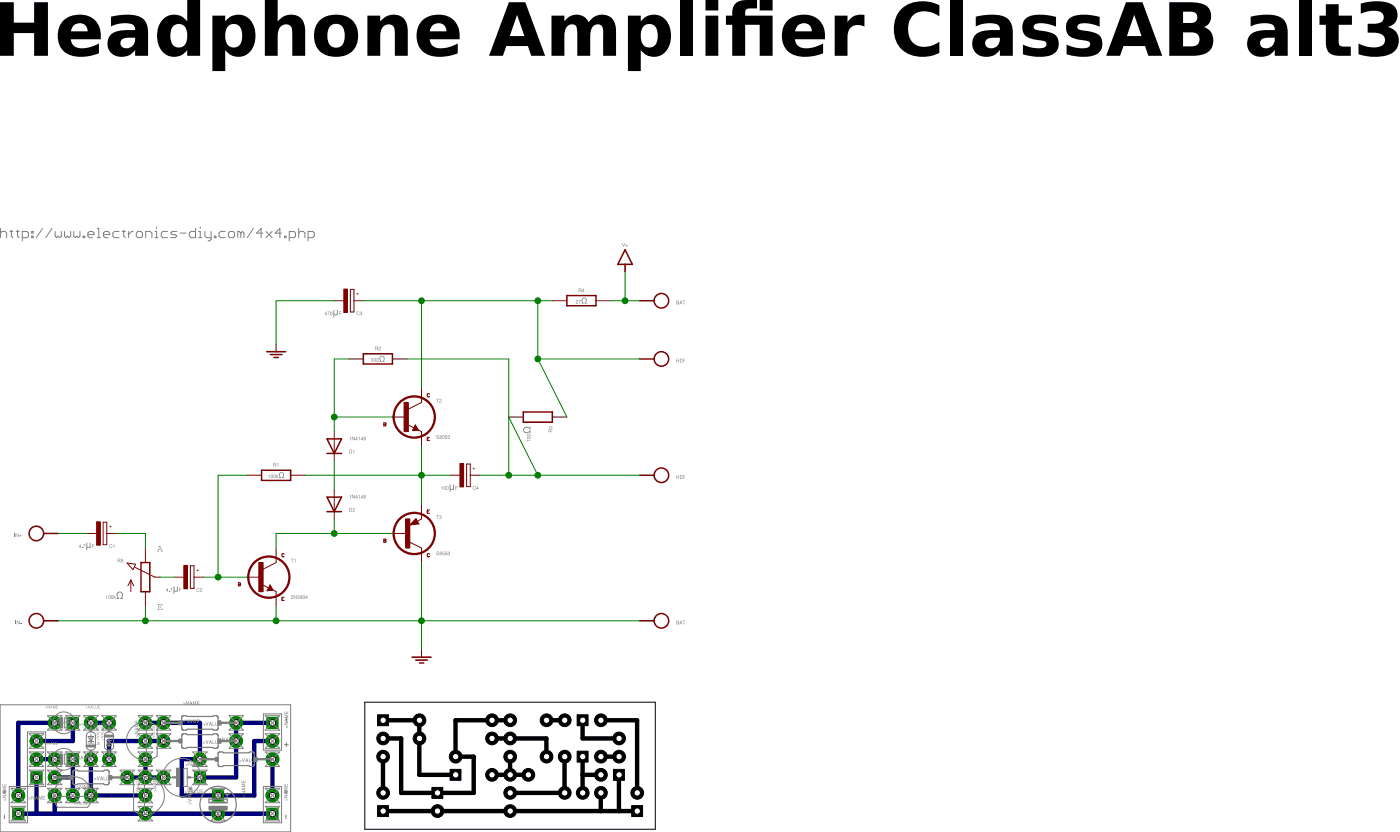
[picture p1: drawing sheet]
<?xml version="1.0" encoding="utf-8"?>
<!DOCTYPE eagle SYSTEM "eagle.dtd">
<eagle version="7.2.0">
<drawing>
<settings>
<setting alwaysvectorfont="no"/>
<setting verticaltext="up"/>
</settings>
<grid distance="0.05" unitdist="inch" unit="inch" style="lines" multiple="2" display="yes" altdistance="4" altunitdist="inch" altunit="inch"/>
<schematic xreflabel="%F%N/%S" xrefpart="/%S.%C%R">
<libraries>
<library name="t">
<symbols>
<symbol name="NPN">
<wire x1="2.54" y1="2.54" x2="0.0635" y2="1.30175" width="0.1524" layer="94"/>
<wire x1="1.4605" y1="-1.36525" x2="1.9685" y2="-2.25425" width="0.1524" layer="94"/>
<wire x1="1.9685" y1="-2.25425" x2="0.9525" y2="-2.38125" width="0.1524" layer="94"/>
<wire x1="0.9525" y1="-2.38125" x2="1.4605" y2="-1.36525" width="0.1524" layer="94"/>
<wire x1="2.54" y1="-2.54" x2="1.9685" y2="-2.25425" width="0.1524" layer="94"/>
<wire x1="1.9685" y1="-2.25425" x2="0.308" y2="-1.424" width="0.1524" layer="94"/>
<wire x1="1.2065" y1="-2.25425" x2="1.778" y2="-2.19075" width="0.3048" layer="94"/>
<wire x1="1.778" y1="-2.19075" x2="1.4605" y2="-1.61925" width="0.3048" layer="94"/>
<wire x1="1.4605" y1="-1.61925" x2="1.2065" y2="-2.12725" width="0.254" layer="94"/>
<wire x1="1.2065" y1="-2.12725" x2="1.5875" y2="-2.12725" width="0.254" layer="94"/>
<wire x1="1.5875" y1="-2.12725" x2="1.4605" y2="-1.87325" width="0.254" layer="94"/>
<text x="5.08" y="2.54" size="1.27" layer="95" ratio="10">&gt;NAME</text>
<text x="5.08" y="-2.54" size="1.27" layer="96" ratio="10" align="top-left">&gt;VALUE</text>
<rectangle x1="-0.508" y1="-2.54" x2="0.254" y2="2.54" layer="94"/>
<pin name="B" x="-2.54" y="0" visible="off" length="short" direction="pas" swaplevel="1"/>
<pin name="E" x="2.54" y="-5.08" visible="off" length="short" direction="pas" swaplevel="3" rot="R90"/>
<pin name="C" x="2.54" y="5.08" visible="off" length="short" direction="pas" swaplevel="2" rot="R270"/>
<circle x="1.27" y="0" radius="3.5921" width="0.381" layer="94"/>
<text x="3.81" y="-3.81" size="0.6096" layer="94" font="vector" align="center">E</text>
<text x="3.81" y="3.81" size="0.6096" layer="94" font="vector" align="center">C</text>
<text x="-3.81" y="-1.27" size="0.6096" layer="94" font="vector" align="center">B</text>
</symbol>
<symbol name="PNP">
<wire x1="2.0861" y1="1.6779" x2="1.5781" y2="2.5941" width="0.1524" layer="94"/>
<wire x1="1.5781" y1="2.5941" x2="0.5159" y2="1.478" width="0.1524" layer="94"/>
<wire x1="0.5159" y1="1.478" x2="2.0861" y2="1.6779" width="0.1524" layer="94"/>
<wire x1="2.54" y1="2.54" x2="1.808" y2="2.1239" width="0.1524" layer="94"/>
<wire x1="2.54" y1="-2.54" x2="0.508" y2="-1.524" width="0.1524" layer="94"/>
<wire x1="1.905" y1="1.778" x2="1.524" y2="2.413" width="0.254" layer="94"/>
<wire x1="1.524" y1="2.413" x2="0.762" y2="1.651" width="0.254" layer="94"/>
<wire x1="0.762" y1="1.651" x2="1.778" y2="1.778" width="0.254" layer="94"/>
<wire x1="1.778" y1="1.778" x2="1.524" y2="2.159" width="0.254" layer="94"/>
<wire x1="1.524" y1="2.159" x2="1.143" y2="1.905" width="0.254" layer="94"/>
<wire x1="1.143" y1="1.905" x2="1.524" y2="1.905" width="0.254" layer="94"/>
<text x="5.08" y="2.54" size="1.27" layer="95" ratio="10">&gt;NAME</text>
<text x="5.08" y="-2.54" size="1.27" layer="96" ratio="10" align="top-left">&gt;VALUE</text>
<rectangle x1="-0.254" y1="-2.54" x2="0.508" y2="2.54" layer="94"/>
<pin name="B" x="-2.54" y="0" visible="off" length="short" direction="pas"/>
<pin name="E" x="2.54" y="5.08" visible="off" length="short" direction="pas" rot="R270"/>
<pin name="C" x="2.54" y="-5.08" visible="off" length="short" direction="pas" rot="R90"/>
<circle x="1.27" y="0" radius="3.5921" width="0.381" layer="94"/>
<text x="3.81" y="-3.81" size="0.6096" layer="94" font="vector" align="center">C</text>
<text x="3.81" y="3.81" size="0.6096" layer="94" font="vector" align="center">E</text>
<text x="-3.81" y="-1.27" size="0.6096" layer="94" font="vector" align="center">B</text>
</symbol>
</symbols>
<devicesets>
<deviceset name="S8050" prefix="T">
<gates>
<gate name="G$1" symbol="NPN" x="-2.54" y="0"/>
</gates>
<devices>
<device name="" package="TO92">
<connects>
<connect gate="G$1" pin="B" pad="2"/>
<connect gate="G$1" pin="C" pad="3"/>
<connect gate="G$1" pin="E" pad="1"/>
</connects>
<technologies>
<technology name=""/>
</technologies>
</device>
<device name="-TO92" package="TO92-EBC">
<connects>
<connect gate="G$1" pin="B" pad="B"/>
<connect gate="G$1" pin="C" pad="C"/>
<connect gate="G$1" pin="E" pad="E"/>
</connects>
<technologies>
<technology name=""/>
</technologies>
</device>
</devices>
</deviceset>
<deviceset name="2N3904" prefix="T">
<gates>
<gate name="1" symbol="NPN" x="-2.54" y="0"/>
</gates>
<devices>
<device name="" package="TO92">
<connects>
<connect gate="1" pin="B" pad="2"/>
<connect gate="1" pin="C" pad="3"/>
<connect gate="1" pin="E" pad="1"/>
</connects>
<technologies>
<technology name=""/>
</technologies>
</device>
<device name="EBC" package="TO92-EBC">
<connects>
<connect gate="1" pin="B" pad="B"/>
<connect gate="1" pin="C" pad="C"/>
<connect gate="1" pin="E" pad="E"/>
</connects>
<technologies>
<technology name=""/>
</technologies>
</device>
</devices>
</deviceset>
<deviceset name="S8550" prefix="T" uservalue="yes">
<gates>
<gate name="G$1" symbol="PNP" x="-2.54" y="0"/>
</gates>
<devices>
<device name="" package="TO92">
<connects>
<connect gate="G$1" pin="B" pad="2"/>
<connect gate="G$1" pin="C" pad="3"/>
<connect gate="G$1" pin="E" pad="1"/>
</connects>
<technologies>
<technology name=""/>
</technologies>
</device>
<device name="-TO92" package="TO92-EBC">
<connects>
<connect gate="G$1" pin="B" pad="B"/>
<connect gate="G$1" pin="C" pad="C"/>
<connect gate="G$1" pin="E" pad="E"/>
</connects>
<technologies>
<technology name=""/>
</technologies>
</device>
</devices>
</deviceset>
</devicesets>
</library>
<library name="d">
<symbols>
<symbol name="D">
<pin name="A" x="0" y="-2.54" visible="off" length="short" direction="pas" rot="R90"/>
<pin name="C" x="0" y="2.54" visible="off" length="short" direction="pas" rot="R270"/>
<text x="-2.54" y="0" size="1.27" layer="95" align="bottom-right">&gt;NAME</text>
<text x="-2.54" y="-2.286" size="1.27" layer="96" align="bottom-right">&gt;VALUE</text>
<wire x1="1.27" y1="-1.27" x2="0" y2="1.27" width="0.254" layer="94"/>
<wire x1="0" y1="1.27" x2="-1.27" y2="-1.27" width="0.254" layer="94"/>
<wire x1="-1.27" y1="1.27" x2="0" y2="1.27" width="0.254" layer="94"/>
<wire x1="-1.27" y1="-1.27" x2="1.27" y2="-1.27" width="0.254" layer="94"/>
<wire x1="0" y1="1.27" x2="1.27" y2="1.27" width="0.254" layer="94"/>
</symbol>
</symbols>
<devicesets>
<deviceset name="DIODE" prefix="D" uservalue="yes">
<gates>
<gate name="1" symbol="D" x="0" y="0"/>
</gates>
<devices>
<device name="35-7" package="DO35-7">
<connects>
<connect gate="1" pin="A" pad="A"/>
<connect gate="1" pin="C" pad="C"/>
</connects>
<technologies>
<technology name=""/>
</technologies>
</device>
<device name="35-10" package="DO35-10">
<connects>
<connect gate="1" pin="A" pad="A"/>
<connect gate="1" pin="C" pad="C"/>
</connects>
<technologies>
<technology name=""/>
</technologies>
</device>
<device name="35-2.54" package="DO35-2_54">
<connects>
<connect gate="1" pin="A" pad="A"/>
<connect gate="1" pin="C" pad="C"/>
</connects>
<technologies>
<technology name=""/>
</technologies>
</device>
<device name="35-2.54A" package="DO35-2_54A">
<connects>
<connect gate="1" pin="A" pad="A"/>
<connect gate="1" pin="C" pad="C"/>
</connects>
<technologies>
<technology name=""/>
</technologies>
</device>
<device name="34-12" package="DO34-12">
<connects>
<connect gate="1" pin="A" pad="A"/>
<connect gate="1" pin="C" pad="C"/>
</connects>
<technologies>
<technology name=""/>
</technologies>
</device>
<device name="34-5" package="DO34-5">
<connects>
<connect gate="1" pin="A" pad="A"/>
<connect gate="1" pin="C" pad="C"/>
</connects>
<technologies>
<technology name=""/>
</technologies>
</device>
<device name="34-7" package="DO34-7">
<connects>
<connect gate="1" pin="A" pad="A"/>
<connect gate="1" pin="C" pad="C"/>
</connects>
<technologies>
<technology name=""/>
</technologies>
</device>
<device name="34-2,5" package="DO34-2,5">
<connects>
<connect gate="1" pin="A" pad="A"/>
<connect gate="1" pin="C" pad="C"/>
</connects>
<technologies>
<technology name=""/>
</technologies>
</device>
<device name="34-2,5-A" package="DO34-2,5-A">
<connects>
<connect gate="1" pin="A" pad="A"/>
<connect gate="1" pin="C" pad="C"/>
</connects>
<technologies>
<technology name=""/>
</technologies>
</device>
<device name="34-10" package="DO34-10">
<connects>
<connect gate="1" pin="A" pad="A"/>
<connect gate="1" pin="C" pad="C"/>
</connects>
<technologies>
<technology name=""/>
</technologies>
</device>
<device name="34-7V" package="DO34-7V">
<connects>
<connect gate="1" pin="A" pad="A"/>
<connect gate="1" pin="C" pad="C"/>
</connects>
<technologies>
<technology name=""/>
</technologies>
</device>
<device name="34-5V" package="DO34-5V">
<connects>
<connect gate="1" pin="A" pad="A"/>
<connect gate="1" pin="C" pad="C"/>
</connects>
<technologies>
<technology name=""/>
</technologies>
</device>
<device name="34-10V" package="DO34-10V">
<connects>
<connect gate="1" pin="A" pad="A"/>
<connect gate="1" pin="C" pad="C"/>
</connects>
<technologies>
<technology name=""/>
</technologies>
</device>
<device name="34-12V" package="DO34-12V">
<connects>
<connect gate="1" pin="A" pad="A"/>
<connect gate="1" pin="C" pad="C"/>
</connects>
<technologies>
<technology name=""/>
</technologies>
</device>
<device name="OA79" package="OA79-18">
<connects>
<connect gate="1" pin="A" pad="A"/>
<connect gate="1" pin="C" pad="C"/>
</connects>
<technologies>
<technology name=""/>
</technologies>
</device>
<device name="-7-10" package="DO7-10">
<connects>
<connect gate="1" pin="A" pad="A"/>
<connect gate="1" pin="C" pad="C"/>
</connects>
<technologies>
<technology name=""/>
</technologies>
</device>
<device name="-7-7" package="DO7-7">
<connects>
<connect gate="1" pin="A" pad="A"/>
<connect gate="1" pin="C" pad="C"/>
</connects>
<technologies>
<technology name=""/>
</technologies>
</device>
<device name="-7-5" package="DO7-5">
<connects>
<connect gate="1" pin="A" pad="A"/>
<connect gate="1" pin="C" pad="C"/>
</connects>
<technologies>
<technology name=""/>
</technologies>
</device>
<device name="-34-18" package="DO34-18">
<connects>
<connect gate="1" pin="A" pad="A"/>
<connect gate="1" pin="C" pad="C"/>
</connects>
<technologies>
<technology name=""/>
</technologies>
</device>
<device name="34-20" package="DO34-15">
<connects>
<connect gate="1" pin="A" pad="A"/>
<connect gate="1" pin="C" pad="C"/>
</connects>
<technologies>
<technology name=""/>
</technologies>
</device>
<device name="" package="D-2X5-10">
<technologies>
<technology name=""/>
</technologies>
</device>
<device name="34-5-V" package="DO34-5-V">
<connects>
<connect gate="1" pin="A" pad="A"/>
<connect gate="1" pin="C" pad="C"/>
</connects>
<technologies>
<technology name=""/>
</technologies>
</device>
</devices>
</deviceset>
</devicesets>
</library>
<library name="r">
<symbols>
<symbol name="R-H">
<text x="0" y="1.4986" size="1.27" layer="95" align="bottom-center">&gt;NAME</text>
<pin name="2" x="5.08" y="0" visible="off" length="short" direction="pas" swaplevel="1" rot="R180"/>
<pin name="1" x="-5.08" y="0" visible="off" length="short" direction="pas" swaplevel="1"/>
<wire x1="-2.54" y1="-0.889" x2="2.54" y2="-0.889" width="0.254" layer="94"/>
<wire x1="2.54" y1="0.889" x2="-2.54" y2="0.889" width="0.254" layer="94"/>
<wire x1="2.54" y1="-0.889" x2="2.54" y2="0.889" width="0.254" layer="94"/>
<wire x1="-2.54" y1="-0.889" x2="-2.54" y2="0.889" width="0.254" layer="94"/>
<text x="0" y="0" size="1.016" layer="96" rot="R180" align="center">&gt;VALUE</text>
</symbol>
<symbol name="R">
<pin name="2" x="0" y="5.08" visible="off" length="short" direction="pas" swaplevel="1" rot="R270"/>
<pin name="1" x="0" y="-5.08" visible="off" length="short" direction="pas" swaplevel="1" rot="R90"/>
<wire x1="0.889" y1="-2.54" x2="0.889" y2="2.54" width="0.254" layer="94"/>
<wire x1="-0.889" y1="2.54" x2="-0.889" y2="-2.54" width="0.254" layer="94"/>
<wire x1="0.889" y1="2.54" x2="-0.889" y2="2.54" width="0.254" layer="94"/>
<wire x1="0.889" y1="-2.54" x2="-0.889" y2="-2.54" width="0.254" layer="94"/>
<text x="-1.5875" y="1.27" size="1.27" layer="95" align="bottom-right">&gt;NAME</text>
<text x="-1.5875" y="-1.27" size="1.27" layer="96" align="top-right">&gt;VALUE</text>
</symbol>
<symbol name="POT">
<wire x1="-0.762" y1="2.54" x2="-0.762" y2="-2.54" width="0.254" layer="94"/>
<wire x1="0.762" y1="-2.54" x2="0.762" y2="2.54" width="0.254" layer="94"/>
<wire x1="2.54" y1="0" x2="1.651" y2="0" width="0.1524" layer="94"/>
<wire x1="0.762" y1="2.54" x2="-0.762" y2="2.54" width="0.254" layer="94"/>
<wire x1="-0.762" y1="-2.54" x2="0.762" y2="-2.54" width="0.254" layer="94"/>
<wire x1="-2.54" y1="-2.54" x2="-2.54" y2="-0.508" width="0.1524" layer="94"/>
<wire x1="-2.54" y1="-0.508" x2="-3.048" y2="-1.524" width="0.1524" layer="94"/>
<wire x1="-2.54" y1="-0.508" x2="-2.032" y2="-1.524" width="0.1524" layer="94"/>
<text x="-3.81" y="2.54" size="1.27" layer="95" align="bottom-right">&gt;NAME</text>
<text x="-3.81" y="-2.54" size="1.27" layer="96" align="top-right">&gt;VALUE</text>
<pin name="A" x="0" y="-5.08" visible="off" length="short" direction="pas" swaplevel="1" rot="R90"/>
<pin name="E" x="0" y="5.08" visible="off" length="short" direction="pas" swaplevel="1" rot="R270"/>
<pin name="S" x="2.54" y="0" visible="off" length="point" direction="pas" rot="R180"/>
<wire x1="1.651" y1="0" x2="-1.8796" y2="1.7526" width="0.1524" layer="94"/>
<wire x1="-2.1597" y1="1.2939" x2="-3.1989" y2="2.4495" width="0.1524" layer="94"/>
<wire x1="-3.1989" y1="2.4495" x2="-1.7018" y2="2.2352" width="0.1524" layer="94"/>
<wire x1="-2.1597" y1="1.2939" x2="-1.7018" y2="2.2352" width="0.1524" layer="94"/>
<text x="2.54" y="5.08" size="1.27" layer="97" font="fixed" align="center">A</text>
<text x="2.54" y="-5.08" size="1.27" layer="97" font="fixed" align="center">E</text>
</symbol>
</symbols>
<devicesets>
<deviceset name="R-H" prefix="R" uservalue="yes">
<gates>
<gate name="1" symbol="R-H" x="0" y="0"/>
</gates>
<devices>
<device name="0202/10" package="0202/10">
<connects>
<connect gate="1" pin="1" pad="1"/>
<connect gate="1" pin="2" pad="2"/>
</connects>
<technologies>
<technology name=""/>
</technologies>
</device>
<device name="0202/10-V" package="0202/10-V">
<connects>
<connect gate="1" pin="1" pad="1"/>
<connect gate="1" pin="2" pad="2"/>
</connects>
<technologies>
<technology name=""/>
</technologies>
</device>
<device name="0202/12" package="0202/12">
<connects>
<connect gate="1" pin="1" pad="1"/>
<connect gate="1" pin="2" pad="2"/>
</connects>
<technologies>
<technology name=""/>
</technologies>
</device>
<device name="0202/15" package="0202/15">
<connects>
<connect gate="1" pin="1" pad="1"/>
<connect gate="1" pin="2" pad="2"/>
</connects>
<technologies>
<technology name=""/>
</technologies>
</device>
<device name="0204/10" package="0204/10">
<connects>
<connect gate="1" pin="1" pad="1"/>
<connect gate="1" pin="2" pad="2"/>
</connects>
<technologies>
<technology name=""/>
</technologies>
</device>
<device name="0204/10-V" package="0204/10-V">
<connects>
<connect gate="1" pin="1" pad="1"/>
<connect gate="1" pin="2" pad="2"/>
</connects>
<technologies>
<technology name=""/>
</technologies>
</device>
<device name="0204/7" package="0204/7">
<connects>
<connect gate="1" pin="1" pad="1"/>
<connect gate="1" pin="2" pad="2"/>
</connects>
<technologies>
<technology name=""/>
</technologies>
</device>
<device name="0204/7-V" package="0204/7-V">
<connects>
<connect gate="1" pin="1" pad="1"/>
<connect gate="1" pin="2" pad="2"/>
</connects>
<technologies>
<technology name=""/>
</technologies>
</device>
<device name="0202/7-V" package="0202/7-V">
<connects>
<connect gate="1" pin="1" pad="1"/>
<connect gate="1" pin="2" pad="2"/>
</connects>
<technologies>
<technology name=""/>
</technologies>
</device>
<device name="0202/5" package="0202/5">
<connects>
<connect gate="1" pin="1" pad="1"/>
<connect gate="1" pin="2" pad="2"/>
</connects>
<technologies>
<technology name=""/>
</technologies>
</device>
<device name="0202/5-V" package="0202/5-V">
<connects>
<connect gate="1" pin="1" pad="1"/>
<connect gate="1" pin="2" pad="2"/>
</connects>
<technologies>
<technology name=""/>
</technologies>
</device>
<device name="0202/7" package="0202/7">
<connects>
<connect gate="1" pin="1" pad="1"/>
<connect gate="1" pin="2" pad="2"/>
</connects>
<technologies>
<technology name=""/>
</technologies>
</device>
<device name="0204/12" package="0204/12">
<connects>
<connect gate="1" pin="1" pad="1"/>
<connect gate="1" pin="2" pad="2"/>
</connects>
<technologies>
<technology name=""/>
</technologies>
</device>
<device name="0204/12-V" package="0204/12-V">
<connects>
<connect gate="1" pin="1" pad="1"/>
<connect gate="1" pin="2" pad="2"/>
</connects>
<technologies>
<technology name=""/>
</technologies>
</device>
<device name="0204/15" package="0204/15">
<connects>
<connect gate="1" pin="1" pad="1"/>
<connect gate="1" pin="2" pad="2"/>
</connects>
<technologies>
<technology name=""/>
</technologies>
</device>
<device name="0204/15-V" package="0204/15-V">
<connects>
<connect gate="1" pin="1" pad="1"/>
<connect gate="1" pin="2" pad="2"/>
</connects>
<technologies>
<technology name=""/>
</technologies>
</device>
<device name="0204/2V" package="0204/2V">
<connects>
<connect gate="1" pin="1" pad="1"/>
<connect gate="1" pin="2" pad="2"/>
</connects>
<technologies>
<technology name=""/>
</technologies>
</device>
<device name="0204/2" package="0204/2">
<connects>
<connect gate="1" pin="1" pad="1"/>
<connect gate="1" pin="2" pad="2"/>
</connects>
<technologies>
<technology name=""/>
</technologies>
</device>
<device name="0204V" package="0204V">
<connects>
<connect gate="1" pin="1" pad="1"/>
<connect gate="1" pin="2" pad="2"/>
</connects>
<technologies>
<technology name=""/>
</technologies>
</device>
<device name="0202/2" package="0202/2">
<connects>
<connect gate="1" pin="1" pad="1"/>
<connect gate="1" pin="2" pad="2"/>
</connects>
<technologies>
<technology name=""/>
</technologies>
</device>
<device name="0202/2V" package="0202/2V">
<connects>
<connect gate="1" pin="1" pad="1"/>
<connect gate="1" pin="2" pad="2"/>
</connects>
<technologies>
<technology name=""/>
</technologies>
</device>
<device name="0204/2.54" package="0204/2.54">
<connects>
<connect gate="1" pin="1" pad="1"/>
<connect gate="1" pin="2" pad="2"/>
</connects>
<technologies>
<technology name=""/>
</technologies>
</device>
</devices>
</deviceset>
<deviceset name="R" prefix="R" uservalue="yes">
<gates>
<gate name="1" symbol="R" x="0" y="0"/>
</gates>
<devices>
<device name="0204/5" package="0204/5">
<connects>
<connect gate="1" pin="1" pad="2"/>
<connect gate="1" pin="2" pad="1"/>
</connects>
<technologies>
<technology name=""/>
</technologies>
</device>
<device name="0204/7" package="0204/7">
<connects>
<connect gate="1" pin="1" pad="2"/>
<connect gate="1" pin="2" pad="1"/>
</connects>
<technologies>
<technology name=""/>
</technologies>
</device>
<device name="0204V" package="0204V">
<connects>
<connect gate="1" pin="1" pad="2"/>
<connect gate="1" pin="2" pad="1"/>
</connects>
<technologies>
<technology name=""/>
</technologies>
</device>
<device name="0207/10" package="0207/10">
<connects>
<connect gate="1" pin="1" pad="2"/>
<connect gate="1" pin="2" pad="1"/>
</connects>
<technologies>
<technology name=""/>
</technologies>
</device>
<device name="0207/12" package="0207/12">
<connects>
<connect gate="1" pin="1" pad="2"/>
<connect gate="1" pin="2" pad="1"/>
</connects>
<technologies>
<technology name=""/>
</technologies>
</device>
<device name="0207/15" package="0207/15">
<connects>
<connect gate="1" pin="1" pad="2"/>
<connect gate="1" pin="2" pad="1"/>
</connects>
<technologies>
<technology name=""/>
</technologies>
</device>
<device name="0207/2V" package="0207/2V">
<connects>
<connect gate="1" pin="1" pad="2"/>
<connect gate="1" pin="2" pad="1"/>
</connects>
<technologies>
<technology name=""/>
</technologies>
</device>
<device name="0207/5V" package="0207/5V">
<connects>
<connect gate="1" pin="1" pad="2"/>
<connect gate="1" pin="2" pad="1"/>
</connects>
<technologies>
<technology name=""/>
</technologies>
</device>
<device name="0207/7" package="0207/7">
<connects>
<connect gate="1" pin="1" pad="2"/>
<connect gate="1" pin="2" pad="1"/>
</connects>
<technologies>
<technology name=""/>
</technologies>
</device>
<device name="0204/10" package="0204/10">
<connects>
<connect gate="1" pin="1" pad="2"/>
<connect gate="1" pin="2" pad="1"/>
</connects>
<technologies>
<technology name=""/>
</technologies>
</device>
<device name="0204/12" package="0204/12">
<connects>
<connect gate="1" pin="1" pad="2"/>
<connect gate="1" pin="2" pad="1"/>
</connects>
<technologies>
<technology name=""/>
</technologies>
</device>
<device name="0204/15" package="0204/15">
<connects>
<connect gate="1" pin="1" pad="2"/>
<connect gate="1" pin="2" pad="1"/>
</connects>
<technologies>
<technology name=""/>
</technologies>
</device>
<device name="0204/2V" package="0204/2V">
<connects>
<connect gate="1" pin="1" pad="2"/>
<connect gate="1" pin="2" pad="1"/>
</connects>
<technologies>
<technology name=""/>
</technologies>
</device>
<device name="0202/2V" package="0202/2V">
<connects>
<connect gate="1" pin="1" pad="2"/>
<connect gate="1" pin="2" pad="1"/>
</connects>
<technologies>
<technology name=""/>
</technologies>
</device>
<device name="0202/5" package="0202/5">
<connects>
<connect gate="1" pin="1" pad="2"/>
<connect gate="1" pin="2" pad="1"/>
</connects>
<technologies>
<technology name=""/>
</technologies>
</device>
<device name="0202/7" package="0202/7">
<connects>
<connect gate="1" pin="1" pad="2"/>
<connect gate="1" pin="2" pad="1"/>
</connects>
<technologies>
<technology name=""/>
</technologies>
</device>
<device name="0202/10" package="0202/10">
<connects>
<connect gate="1" pin="1" pad="2"/>
<connect gate="1" pin="2" pad="1"/>
</connects>
<technologies>
<technology name=""/>
</technologies>
</device>
<device name="0202V" package="0202V">
<connects>
<connect gate="1" pin="1" pad="2"/>
<connect gate="1" pin="2" pad="1"/>
</connects>
<technologies>
<technology name=""/>
</technologies>
</device>
<device name="0202/12" package="0202/12">
<connects>
<connect gate="1" pin="1" pad="2"/>
<connect gate="1" pin="2" pad="1"/>
</connects>
<technologies>
<technology name=""/>
</technologies>
</device>
<device name="0202/15" package="0202/15">
<connects>
<connect gate="1" pin="1" pad="2"/>
<connect gate="1" pin="2" pad="1"/>
</connects>
<technologies>
<technology name=""/>
</technologies>
</device>
<device name="0202/7-V" package="0202/7-V">
<connects>
<connect gate="1" pin="1" pad="2"/>
<connect gate="1" pin="2" pad="1"/>
</connects>
<technologies>
<technology name=""/>
</technologies>
</device>
<device name="0202/5-V" package="0202/5-V">
<connects>
<connect gate="1" pin="1" pad="2"/>
<connect gate="1" pin="2" pad="1"/>
</connects>
<technologies>
<technology name=""/>
</technologies>
</device>
<device name="0202/10-V" package="0202/10-V">
<connects>
<connect gate="1" pin="1" pad="2"/>
<connect gate="1" pin="2" pad="1"/>
</connects>
<technologies>
<technology name=""/>
</technologies>
</device>
<device name="0204/7-V" package="0204/7-V">
<connects>
<connect gate="1" pin="1" pad="2"/>
<connect gate="1" pin="2" pad="1"/>
</connects>
<technologies>
<technology name=""/>
</technologies>
</device>
<device name="0204/10-V" package="0204/10-V">
<connects>
<connect gate="1" pin="1" pad="2"/>
<connect gate="1" pin="2" pad="1"/>
</connects>
<technologies>
<technology name=""/>
</technologies>
</device>
<device name="0204/12-V" package="0204/12-V">
<connects>
<connect gate="1" pin="1" pad="2"/>
<connect gate="1" pin="2" pad="1"/>
</connects>
<technologies>
<technology name=""/>
</technologies>
</device>
<device name="0204/15-V" package="0204/15-V">
<connects>
<connect gate="1" pin="1" pad="2"/>
<connect gate="1" pin="2" pad="1"/>
</connects>
<technologies>
<technology name=""/>
</technologies>
</device>
<device name="0204/2" package="0204/2">
<connects>
<connect gate="1" pin="1" pad="2"/>
<connect gate="1" pin="2" pad="1"/>
</connects>
<technologies>
<technology name=""/>
</technologies>
</device>
<device name="0202/12-V" package="0202/12-V">
<connects>
<connect gate="1" pin="1" pad="2"/>
<connect gate="1" pin="2" pad="1"/>
</connects>
<technologies>
<technology name=""/>
</technologies>
</device>
<device name="0202/2" package="0202/2">
<connects>
<connect gate="1" pin="1" pad="2"/>
<connect gate="1" pin="2" pad="1"/>
</connects>
<technologies>
<technology name=""/>
</technologies>
</device>
<device name="0204/2.54" package="0204/2.54">
<connects>
<connect gate="1" pin="1" pad="2"/>
<connect gate="1" pin="2" pad="1"/>
</connects>
<technologies>
<technology name=""/>
</technologies>
</device>
</devices>
</deviceset>
<deviceset name="POT" prefix="R" uservalue="yes">
<gates>
<gate name="1" symbol="POT" x="0" y="0" addlevel="always" swaplevel="1"/>
</gates>
<devices>
<device name="" package="POT">
<connects>
<connect gate="1" pin="A" pad="A"/>
<connect gate="1" pin="E" pad="E"/>
<connect gate="1" pin="S" pad="S"/>
</connects>
<technologies>
<technology name=""/>
</technologies>
</device>
<device name="-V" package="POT-V">
<connects>
<connect gate="1" pin="A" pad="A"/>
<connect gate="1" pin="E" pad="E"/>
<connect gate="1" pin="S" pad="S"/>
</connects>
<technologies>
<technology name=""/>
</technologies>
</device>
<device name="-P5" package="POT-P5">
<connects>
<connect gate="1" pin="A" pad="A"/>
<connect gate="1" pin="E" pad="E"/>
<connect gate="1" pin="S" pad="S"/>
</connects>
<technologies>
<technology name=""/>
</technologies>
</device>
<device name="-3P" package="CONN-3P">
<connects>
<connect gate="1" pin="A" pad="1"/>
<connect gate="1" pin="E" pad="3"/>
<connect gate="1" pin="S" pad="2"/>
</connects>
<technologies>
<technology name=""/>
</technologies>
</device>
<device name="P5-2-5" package="POT-P5-2-5">
<connects>
<connect gate="1" pin="A" pad="A A1"/>
<connect gate="1" pin="E" pad="E E1"/>
<connect gate="1" pin="S" pad="S S1"/>
</connects>
<technologies>
<technology name=""/>
</technologies>
</device>
<device name="-3P-S1" package="CONN-3P">
<connects>
<connect gate="1" pin="A" pad="2"/>
<connect gate="1" pin="E" pad="3"/>
<connect gate="1" pin="S" pad="1"/>
</connects>
<technologies>
<technology name=""/>
</technologies>
</device>
<device name="-TRIM" package="TRIM-POT">
<connects>
<connect gate="1" pin="A" pad="A"/>
<connect gate="1" pin="E" pad="E"/>
<connect gate="1" pin="S" pad="S"/>
</connects>
<technologies>
<technology name=""/>
</technologies>
</device>
</devices>
</deviceset>
</devicesets>
</library>
<library name="c">
<symbols>
<symbol name="CPOL-H">
<text x="-1.27" y="-0.9525" size="1.27" layer="94" rot="R180">+</text>
<pin name="-" x="2.54" y="0" visible="off" length="point" direction="pas" rot="R180"/>
<pin name="+" x="-2.54" y="0" visible="off" length="point" direction="pas"/>
<wire x1="2.54" y1="0" x2="0.762" y2="0" width="0.1524" layer="94"/>
<wire x1="-2.54" y1="0" x2="-0.889" y2="0" width="0.1524" layer="94"/>
<rectangle x1="-1.4605" y1="-0.3175" x2="2.6035" y2="0.3175" layer="94" rot="R90"/>
<wire x1="-0.889" y1="-1.9685" x2="-0.254" y2="-1.9685" width="0.127" layer="94"/>
<wire x1="-0.254" y1="-1.9685" x2="-0.254" y2="1.9685" width="0.127" layer="94"/>
<wire x1="-0.254" y1="1.9685" x2="-0.889" y2="1.9685" width="0.127" layer="94"/>
<wire x1="-0.889" y1="1.9685" x2="-0.889" y2="0" width="0.127" layer="94"/>
<wire x1="-0.889" y1="0" x2="-0.889" y2="-1.9685" width="0.127" layer="94"/>
<text x="-1.27" y="1.27" size="1.27" layer="95" align="bottom-right">&gt;NAME</text>
<text x="1.27" y="1.27" size="1.27" layer="96">&gt;VALUE</text>
</symbol>
</symbols>
<devicesets>
<deviceset name="CPOL-H" prefix="C" uservalue="yes">
<gates>
<gate name="1" symbol="CPOL-H" x="0" y="0"/>
</gates>
<devices>
<device name="E2,5-5" package="E2,5-5">
<connects>
<connect gate="1" pin="+" pad="+"/>
<connect gate="1" pin="-" pad="-"/>
</connects>
<technologies>
<technology name=""/>
</technologies>
</device>
<device name="E2,5-5/V" package="E2,5-5/V">
<connects>
<connect gate="1" pin="+" pad="+"/>
<connect gate="1" pin="-" pad="-"/>
</connects>
<technologies>
<technology name=""/>
</technologies>
</device>
<device name="E2,5-3" package="E2,5-3">
<connects>
<connect gate="1" pin="+" pad="+"/>
<connect gate="1" pin="-" pad="-"/>
</connects>
<technologies>
<technology name=""/>
</technologies>
</device>
<device name="E2,5-3/V" package="E2,5-3/V">
<connects>
<connect gate="1" pin="+" pad="+"/>
<connect gate="1" pin="-" pad="-"/>
</connects>
<technologies>
<technology name=""/>
</technologies>
</device>
<device name="E2,5-4" package="E2,5-4">
<connects>
<connect gate="1" pin="+" pad="+"/>
<connect gate="1" pin="-" pad="-"/>
</connects>
<technologies>
<technology name=""/>
</technologies>
</device>
<device name="E2,5-4/V" package="E2.5-4/V">
<connects>
<connect gate="1" pin="+" pad="+"/>
<connect gate="1" pin="-" pad="-"/>
</connects>
<technologies>
<technology name=""/>
</technologies>
</device>
<device name="E5-4" package="E5-4">
<connects>
<connect gate="1" pin="+" pad="+"/>
<connect gate="1" pin="-" pad="-"/>
</connects>
<technologies>
<technology name=""/>
</technologies>
</device>
<device name="E5-5/V" package="E5-5/V">
<connects>
<connect gate="1" pin="+" pad="+"/>
<connect gate="1" pin="-" pad="-"/>
</connects>
<technologies>
<technology name=""/>
</technologies>
</device>
<device name="E5-5" package="E5-5">
<connects>
<connect gate="1" pin="+" pad="+"/>
<connect gate="1" pin="-" pad="-"/>
</connects>
<technologies>
<technology name=""/>
</technologies>
</device>
<device name="E2,5-6/V" package="E2,5-6/V">
<connects>
<connect gate="1" pin="+" pad="+"/>
<connect gate="1" pin="-" pad="-"/>
</connects>
<technologies>
<technology name=""/>
</technologies>
</device>
</devices>
</deviceset>
</devicesets>
</library>
<library name="pad">
<symbols>
<symbol name="GND">
<wire x1="-1.651" y1="-1.27" x2="0" y2="-1.27" width="0.254" layer="94"/>
<pin name="GND" x="0" y="0" visible="off" length="point" direction="sup" rot="R270"/>
<wire x1="0" y1="-1.27" x2="1.651" y2="-1.27" width="0.254" layer="94"/>
<wire x1="-1.016" y1="-1.778" x2="1.016" y2="-1.778" width="0.254" layer="94"/>
<wire x1="-0.381" y1="-2.286" x2="0.381" y2="-2.286" width="0.254" layer="94"/>
<wire x1="0" y1="-1.27" x2="0" y2="0" width="0.1524" layer="94"/>
</symbol>
<symbol name="HPORT">
<pin name="P$1" x="0" y="0" visible="off" length="point" direction="pas" rot="R180"/>
<wire x1="0" y1="0" x2="-2.54" y2="0" width="0.254" layer="94"/>
<circle x="-3.81" y="0" radius="1.27" width="0.254" layer="94"/>
<text x="-6.35" y="0" size="1.27" layer="95" align="center-right">&gt;NAME</text>
</symbol>
<symbol name="V+">
<text x="0" y="4.318" size="1.27" layer="96" align="bottom-center">&gt;VALUE</text>
<pin name="V+" x="0" y="0" visible="off" length="point" direction="sup" rot="R90"/>
<wire x1="0" y1="3.81" x2="-1.27" y2="1.27" width="0.254" layer="94"/>
<wire x1="-1.27" y1="1.27" x2="0" y2="1.27" width="0.254" layer="94"/>
<wire x1="0" y1="1.27" x2="1.27" y2="1.27" width="0.254" layer="94"/>
<wire x1="1.27" y1="1.27" x2="0" y2="3.81" width="0.254" layer="94"/>
<wire x1="0" y1="1.27" x2="0" y2="0" width="0.254" layer="94"/>
</symbol>
</symbols>
<devicesets>
<deviceset name="GND" prefix="S">
<gates>
<gate name="1" symbol="GND" x="0" y="0"/>
</gates>
<devices>
<device name="">
<technologies>
<technology name=""/>
</technologies>
</device>
</devices>
</deviceset>
<deviceset name="SPAD+-" prefix="J">
<gates>
<gate name="-" symbol="HPORT" x="0" y="-2.54"/>
<gate name="+" symbol="HPORT" x="0" y="2.54"/>
</gates>
<devices>
<device name="+-" package="SPAD+-">
<connects>
<connect gate="+" pin="P$1" pad="2"/>
<connect gate="-" pin="P$1" pad="1"/>
</connects>
<technologies>
<technology name=""/>
</technologies>
</device>
<device name="-+" package="SPAD-+">
<connects>
<connect gate="+" pin="P$1" pad="2"/>
<connect gate="-" pin="P$1" pad="1"/>
</connects>
<technologies>
<technology name=""/>
</technologies>
</device>
</devices>
</deviceset>
<deviceset name="V+">
<gates>
<gate name="1" symbol="V+" x="0" y="0"/>
</gates>
<devices>
<device name="">
<technologies>
<technology name=""/>
</technologies>
</device>
</devices>
</deviceset>
</devicesets>
</library>
</libraries>
<attributes>
</attributes>
<variantdefs>
</variantdefs>
<classes>
<class number="0" name="default" width="0.6096" drill="0">
</class>
</classes>
<parts>
<part name="T1" library="t" deviceset="2N3904" device="EBC" value="2N3904"/>
<part name="D1" library="d" deviceset="DIODE" device="34-5-V" value="1N4148"/>
<part name="D2" library="d" deviceset="DIODE" device="34-5V" value="1N4148"/>
<part name="R1" library="r" deviceset="R-H" device="0204/10" value="100kΩ"/>
<part name="R2" library="r" deviceset="R-H" device="0204/10" value="330Ω"/>
<part name="R3" library="r" deviceset="R" device="0204/10" value="100Ω"/>
<part name="R4" library="r" deviceset="R-H" device="0204/10" value="27Ω"/>
<part name="C1" library="c" deviceset="CPOL-H" device="E2,5-3" value="4.7μF"/>
<part name="R5" library="r" deviceset="POT" device="-3P" value="100kΩ"/>
<part name="C2" library="c" deviceset="CPOL-H" device="E2,5-3" value="4.7μF"/>
<part name="S1" library="pad" deviceset="GND" device=""/>
<part name="S2" library="pad" deviceset="GND" device=""/>
<part name="C3" library="c" deviceset="CPOL-H" device="E2,5-5/V" value="470μF"/>
<part name="C4" library="c" deviceset="CPOL-H" device="E5-4" value="100μF"/>
<part name="IN" library="pad" deviceset="SPAD+-" device="-+" value="SPAD+--+"/>
<part name="BAT" library="pad" deviceset="SPAD+-" device="+-" value="SPAD+-+-"/>
<part name="U$1" library="pad" deviceset="V+" device=""/>
<part name="HDPH" library="pad" deviceset="SPAD+-" device="-+" value="SPAD+--+"/>
<part name="T2" library="t" deviceset="S8050" device="-TO92" value="S8050"/>
<part name="T3" library="t" deviceset="S8550" device="-TO92" value="S8550"/>
</parts>
<sheets>
<sheet>
<plain>
<text x="-5.08" y="99.06" size="1.778" layer="97" font="vector" align="top-left">http://www.electronics-diy.com/4x4.php</text>
</plain>
<instances>
<instance part="T1" gate="1" x="40.64" y="38.1"/>
<instance part="D1" gate="1" x="53.34" y="60.96" rot="R180"/>
<instance part="D2" gate="1" x="53.34" y="50.8" rot="R180"/>
<instance part="R1" gate="1" x="43.18" y="55.88"/>
<instance part="R2" gate="1" x="60.96" y="76.2"/>
<instance part="R3" gate="1" x="88.9" y="66.04" rot="MR90"/>
<instance part="R4" gate="1" x="96.52" y="86.36"/>
<instance part="C1" gate="1" x="12.7" y="45.72" rot="R180"/>
<instance part="R5" gate="1" x="20.32" y="38.1"/>
<instance part="C2" gate="1" x="27.94" y="38.1" rot="R180"/>
<instance part="S1" gate="1" x="68.58" y="25.4"/>
<instance part="S2" gate="1" x="43.18" y="78.74"/>
<instance part="C3" gate="1" x="55.88" y="86.36" rot="R180"/>
<instance part="C4" gate="1" x="76.2" y="55.88" rot="R180"/>
<instance part="IN" gate="+" x="5.08" y="45.72"/>
<instance part="IN" gate="-" x="5.08" y="30.48"/>
<instance part="BAT" gate="+" x="106.68" y="86.36" rot="R180"/>
<instance part="BAT" gate="-" x="106.68" y="30.48" rot="R180"/>
<instance part="U$1" gate="1" x="104.14" y="91.44"/>
<instance part="HDPH" gate="+" x="106.68" y="76.2" rot="R180"/>
<instance part="HDPH" gate="-" x="106.68" y="55.88" rot="R180"/>
<instance part="T2" gate="G$1" x="66.04" y="66.04"/>
<instance part="T3" gate="G$1" x="66.04" y="45.72"/>
</instances>
<busses>
</busses>
<nets>
<net name="N$1" class="0">
<segment>
<pinref part="D1" gate="1" pin="A"/>
<wire x1="63.5" y1="66.04" x2="53.34" y2="66.04" width="0.1524" layer="91"/>
<wire x1="53.34" y1="66.04" x2="53.34" y2="63.5" width="0.1524" layer="91"/>
<pinref part="R2" gate="1" pin="1"/>
<wire x1="55.88" y1="76.2" x2="53.34" y2="76.2" width="0.1524" layer="91"/>
<wire x1="53.34" y1="76.2" x2="53.34" y2="66.04" width="0.1524" layer="91"/>
<junction x="53.34" y="66.04"/>
<pinref part="T2" gate="G$1" pin="B"/>
</segment>
</net>
<net name="N$2" class="0">
<segment>
<pinref part="D2" gate="1" pin="C"/>
<wire x1="63.5" y1="45.72" x2="53.34" y2="45.72" width="0.1524" layer="91"/>
<wire x1="53.34" y1="45.72" x2="53.34" y2="48.26" width="0.1524" layer="91"/>
<pinref part="T1" gate="1" pin="C"/>
<wire x1="43.18" y1="43.18" x2="43.18" y2="45.72" width="0.1524" layer="91"/>
<wire x1="43.18" y1="45.72" x2="53.34" y2="45.72" width="0.1524" layer="91"/>
<junction x="53.34" y="45.72"/>
<pinref part="T3" gate="G$1" pin="B"/>
</segment>
</net>
<net name="N$3" class="0">
<segment>
<pinref part="D2" gate="1" pin="A"/>
<pinref part="D1" gate="1" pin="C"/>
<wire x1="53.34" y1="53.34" x2="53.34" y2="58.42" width="0.1524" layer="91"/>
</segment>
</net>
<net name="N$4" class="0">
<segment>
<wire x1="68.58" y1="60.96" x2="68.58" y2="55.88" width="0.1524" layer="91"/>
<pinref part="R1" gate="1" pin="2"/>
<wire x1="68.58" y1="55.88" x2="68.58" y2="50.8" width="0.1524" layer="91"/>
<wire x1="48.26" y1="55.88" x2="68.58" y2="55.88" width="0.1524" layer="91"/>
<junction x="68.58" y="55.88"/>
<pinref part="C4" gate="1" pin="-"/>
<wire x1="68.58" y1="55.88" x2="73.66" y2="55.88" width="0.1524" layer="91"/>
<pinref part="T2" gate="G$1" pin="E"/>
<pinref part="T3" gate="G$1" pin="E"/>
</segment>
</net>
<net name="N$5" class="0">
<segment>
<pinref part="C1" gate="1" pin="+"/>
<wire x1="15.24" y1="45.72" x2="20.32" y2="45.72" width="0.1524" layer="91"/>
<pinref part="R5" gate="1" pin="E"/>
<wire x1="20.32" y1="43.18" x2="20.32" y2="45.72" width="0.1524" layer="91"/>
</segment>
</net>
<net name="N$6" class="0">
<segment>
<pinref part="R5" gate="1" pin="S"/>
<pinref part="C2" gate="1" pin="-"/>
<wire x1="22.86" y1="38.1" x2="25.4" y2="38.1" width="0.1524" layer="91"/>
</segment>
</net>
<net name="N$7" class="0">
<segment>
<pinref part="C2" gate="1" pin="+"/>
<pinref part="T1" gate="1" pin="B"/>
<wire x1="30.48" y1="38.1" x2="33.02" y2="38.1" width="0.1524" layer="91"/>
<pinref part="R1" gate="1" pin="1"/>
<wire x1="33.02" y1="38.1" x2="38.1" y2="38.1" width="0.1524" layer="91"/>
<wire x1="33.02" y1="38.1" x2="33.02" y2="55.88" width="0.1524" layer="91"/>
<wire x1="33.02" y1="55.88" x2="38.1" y2="55.88" width="0.1524" layer="91"/>
<junction x="33.02" y="38.1"/>
</segment>
</net>
<net name="GND" class="0">
<segment>
<pinref part="S2" gate="1" pin="GND"/>
<pinref part="C3" gate="1" pin="-"/>
<wire x1="43.18" y1="78.74" x2="43.18" y2="86.36" width="0.1524" layer="91"/>
<wire x1="43.18" y1="86.36" x2="53.34" y2="86.36" width="0.1524" layer="91"/>
</segment>
<segment>
<pinref part="S1" gate="1" pin="GND"/>
<wire x1="68.58" y1="40.64" x2="68.58" y2="30.48" width="0.1524" layer="91"/>
<pinref part="T1" gate="1" pin="E"/>
<wire x1="68.58" y1="30.48" x2="68.58" y2="25.4" width="0.1524" layer="91"/>
<wire x1="43.18" y1="33.02" x2="43.18" y2="30.48" width="0.1524" layer="91"/>
<wire x1="43.18" y1="30.48" x2="68.58" y2="30.48" width="0.1524" layer="91"/>
<junction x="68.58" y="30.48"/>
<junction x="43.18" y="30.48"/>
<pinref part="BAT" gate="-" pin="P$1"/>
<wire x1="20.32" y1="30.48" x2="43.18" y2="30.48" width="0.1524" layer="91"/>
<wire x1="68.58" y1="30.48" x2="106.68" y2="30.48" width="0.1524" layer="91"/>
<pinref part="R5" gate="1" pin="A"/>
<wire x1="20.32" y1="33.02" x2="20.32" y2="30.48" width="0.1524" layer="91"/>
<pinref part="IN" gate="-" pin="P$1"/>
<wire x1="5.08" y1="30.48" x2="20.32" y2="30.48" width="0.1524" layer="91"/>
<junction x="20.32" y="30.48"/>
<pinref part="T3" gate="G$1" pin="C"/>
</segment>
</net>
<net name="N$9" class="0">
<segment>
<pinref part="R2" gate="1" pin="2"/>
<wire x1="66.04" y1="76.2" x2="83.82" y2="76.2" width="0.1524" layer="91"/>
<wire x1="83.82" y1="76.2" x2="83.82" y2="55.88" width="0.1524" layer="91"/>
<pinref part="C4" gate="1" pin="+"/>
<wire x1="83.82" y1="55.88" x2="78.74" y2="55.88" width="0.1524" layer="91"/>
<junction x="83.82" y="55.88"/>
<pinref part="HDPH" gate="-" pin="P$1"/>
<wire x1="83.82" y1="55.88" x2="88.9" y2="55.88" width="0.1524" layer="91"/>
<pinref part="R3" gate="1" pin="1"/>
<wire x1="88.9" y1="55.88" x2="106.68" y2="55.88" width="0.1524" layer="91"/>
<wire x1="83.82" y1="66.04" x2="88.9" y2="55.88" width="0.1524" layer="91"/>
<junction x="88.9" y="55.88"/>
</segment>
</net>
<net name="N$8" class="0">
<segment>
<pinref part="C3" gate="1" pin="+"/>
<pinref part="R4" gate="1" pin="1"/>
<wire x1="58.42" y1="86.36" x2="68.58" y2="86.36" width="0.1524" layer="91"/>
<wire x1="68.58" y1="86.36" x2="88.9" y2="86.36" width="0.1524" layer="91"/>
<wire x1="88.9" y1="86.36" x2="91.44" y2="86.36" width="0.1524" layer="91"/>
<wire x1="68.58" y1="86.36" x2="68.58" y2="71.12" width="0.1524" layer="91"/>
<junction x="68.58" y="86.36"/>
<junction x="88.9" y="86.36"/>
<pinref part="HDPH" gate="+" pin="P$1"/>
<wire x1="88.9" y1="76.2" x2="88.9" y2="86.36" width="0.1524" layer="91"/>
<wire x1="88.9" y1="76.2" x2="106.68" y2="76.2" width="0.1524" layer="91"/>
<pinref part="R3" gate="1" pin="2"/>
<wire x1="93.98" y1="66.04" x2="88.9" y2="76.2" width="0.1524" layer="91"/>
<junction x="88.9" y="76.2"/>
<pinref part="T2" gate="G$1" pin="C"/>
</segment>
</net>
<net name="V+" class="0">
<segment>
<pinref part="R4" gate="1" pin="2"/>
<wire x1="104.14" y1="91.44" x2="104.14" y2="86.36" width="0.1524" layer="91"/>
<wire x1="104.14" y1="86.36" x2="101.6" y2="86.36" width="0.1524" layer="91"/>
<pinref part="U$1" gate="1" pin="V+"/>
<pinref part="BAT" gate="+" pin="P$1"/>
<wire x1="104.14" y1="86.36" x2="106.68" y2="86.36" width="0.1524" layer="91"/>
<junction x="104.14" y="86.36"/>
</segment>
</net>
<net name="N$10" class="0">
<segment>
<pinref part="IN" gate="+" pin="P$1"/>
<pinref part="C1" gate="1" pin="-"/>
<wire x1="5.08" y1="45.72" x2="10.16" y2="45.72" width="0.1524" layer="91"/>
</segment>
</net>
</nets>
</sheet>
</sheets>
</schematic>
</drawing>
</eagle>
